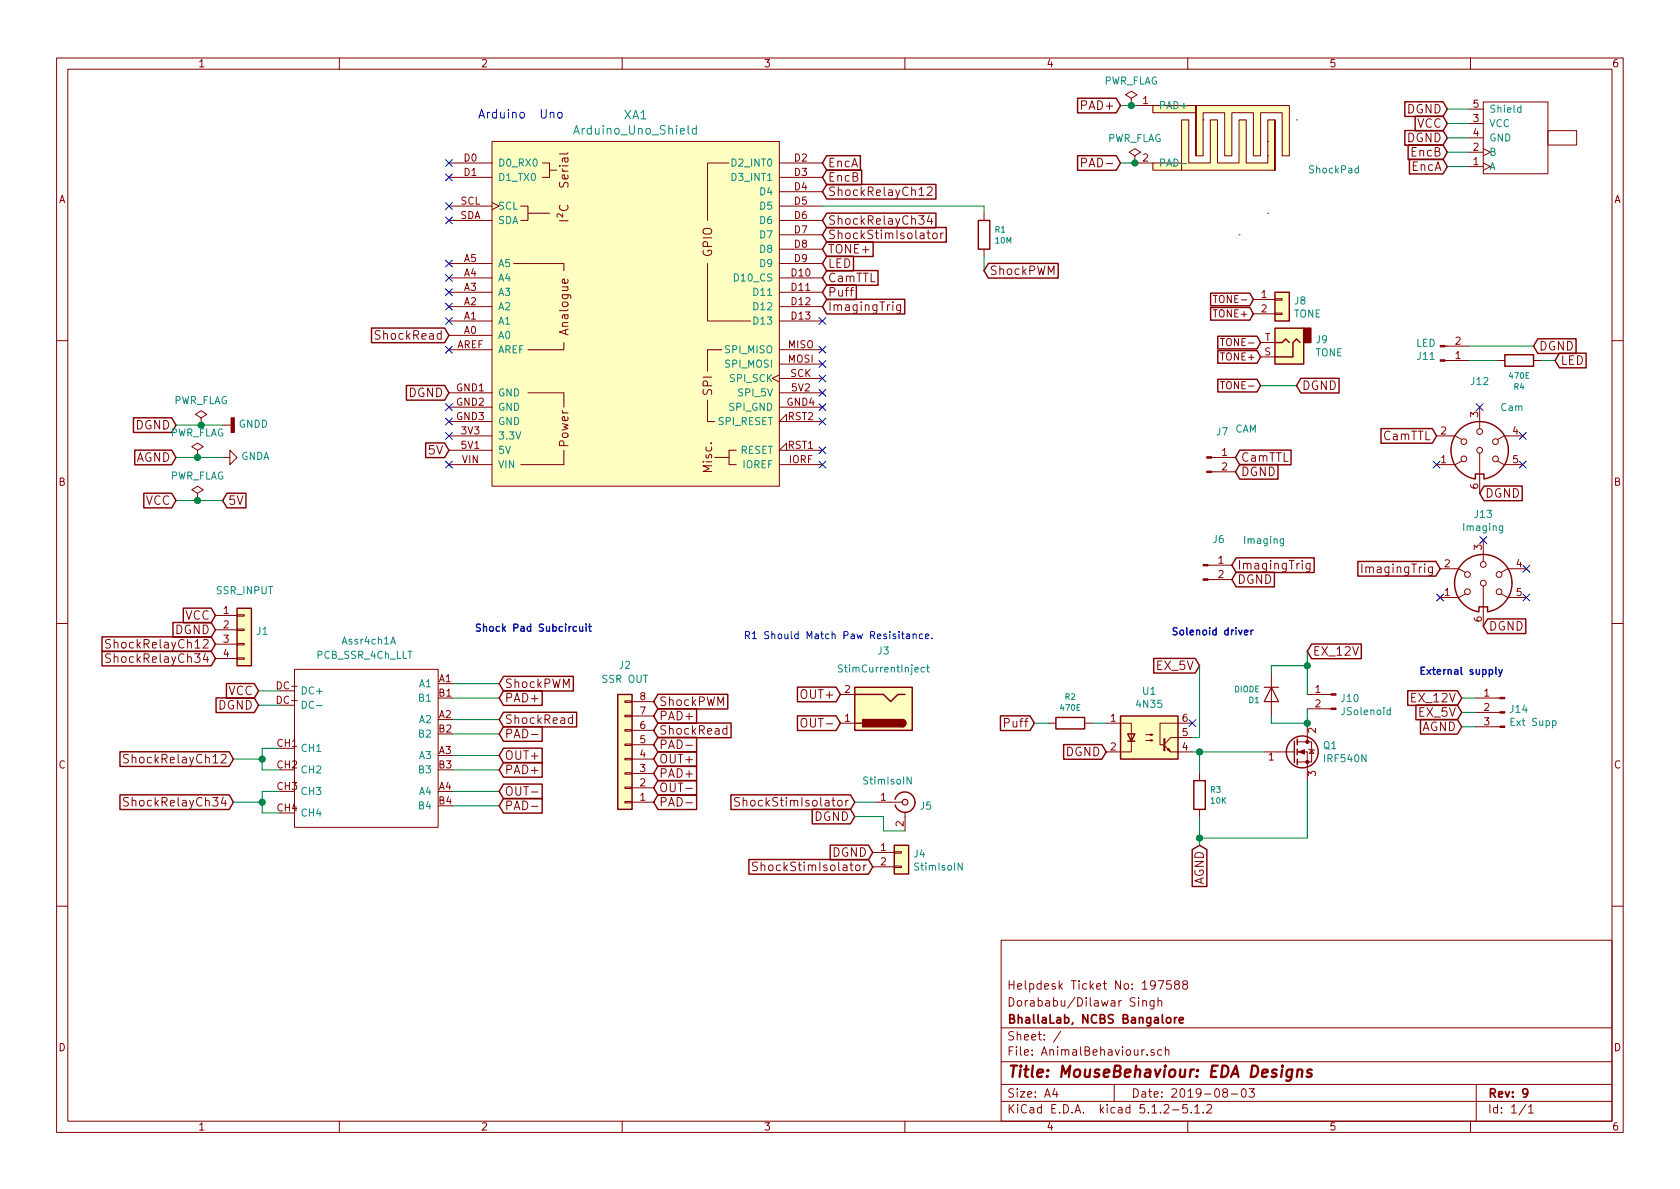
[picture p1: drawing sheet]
EESchema Schematic File Version 4
LIBS:AnimalBehaviour-cache
EELAYER 29 0
EELAYER END
$Descr A4 11693 8268
encoding utf-8
Sheet 1 1
Title "MouseBehaviour: EDA Designs"
Date "2019-08-03"
Rev "9"
Comp "BhallaLab, NCBS Bangalore"
Comment1 "Dorababu/Dilawar Singh"
Comment2 "Helpdesk Ticket No: 197588"
Comment3 ""
Comment4 ""
$EndDescr
Text GLabel 10075 1050 0    60   Input ~ 0
EncB
Text GLabel 10075 1150 0    60   Input ~ 0
EncA
Text GLabel 5725 1125 2    60   Input ~ 0
EncA
Text GLabel 5725 1225 2    60   Input ~ 0
EncB
Text GLabel 5725 1325 2    60   Input ~ 0
ShockRelayCh12
Text GLabel 5725 1525 2    60   Input ~ 0
ShockRelayCh34
Text GLabel 5725 1625 2    60   Input ~ 0
ShockStimIsolator
Text GLabel 5725 1725 2    60   Input ~ 0
TONE+
Text GLabel 5725 1825 2    60   Input ~ 0
LED
Text GLabel 5725 1925 2    60   Input ~ 0
CamTTL
Text GLabel 5725 2025 2    60   Input ~ 0
Puff
Text GLabel 5725 2125 2    60   Input ~ 0
ImagingTrig
Text Notes 3325 825  0    60   ~ 0
Arduino  Uno\n
$Comp
L Isolator:4N35 U1
U 1 1
P 8000 5125
F 0 "U1" H 8000 5450 50  0000 C CNN
F 1 "4N35" H 8000 5359 50  0000 C CNN
F 2 "Package_DIP:DIP-6_W7.62mm_Socket" H 7800 4925 50  0001 L CIN
F 3 "https://www.vishay.com/docs/81181/4n35.pdf" H 8000 5125 50  0001 L CNN
	1    8000 5125
	1    0    0    -1  
$EndComp
Text GLabel 7200 5025 0    60   Input ~ 0
Puff
Text GLabel 7700 5225 0    60   Input ~ 0
DGND
Wire Wire Line
	8300 5225 8350 5225
Text GLabel 8350 5875 3    60   Input ~ 0
AGND
Wire Wire Line
	8350 5875 8350 5825
Wire Wire Line
	8350 5125 8300 5125
Connection ~ 8350 5225
$Comp
L Transistor_FET:IRF540N Q1
U 1 1
P 9000 5225
F 0 "Q1" H 9206 5271 50  0000 L CNN
F 1 "IRF540N" H 9206 5180 50  0000 L CNN
F 2 "Package_TO_SOT_THT:TO-220-3_Horizontal_TabDown" H 9250 5150 50  0001 L CIN
F 3 "http://www.irf.com/product-info/datasheets/data/irf540n.pdf" H 9000 5225 50  0001 L CNN
	1    9000 5225
	1    0    0    -1  
$EndComp
Wire Wire Line
	8350 5225 8800 5225
Wire Wire Line
	9100 5425 9100 5825
Wire Wire Line
	9100 5825 8350 5825
Connection ~ 8350 5825
$Comp
L Connector:Conn_01x02_Male J10
U 1 1
P 9300 4825
F 0 "J10" H 9272 4799 50  0000 R CNN
F 1 "JSolenoid" H 9272 4708 50  0000 R CNN
F 2 "Connector_Molex:Molex_KK-254_AE-6410-02A_1x02_P2.54mm_Vertical" H 9300 4825 50  0001 C CNN
F 3 "~" H 9300 4825 50  0001 C CNN
	1    9300 4825
	-1   0    0    -1  
$EndComp
Wire Wire Line
	9100 4525 9100 4625
Wire Wire Line
	9100 4925 9100 5025
$Comp
L Device:D D1
U 1 1
P 8850 4825
F 0 "D1" V 8888 4747 40  0000 R CNN
F 1 "DIODE" V 8812 4747 40  0000 R CNN
F 2 "Diode_THT:D_DO-15_P12.70mm_Horizontal" H 8850 4825 60  0001 C CNN
F 3 "" H 8850 4825 60  0000 C CNN
	1    8850 4825
	0    1    1    0   
$EndComp
Wire Wire Line
	8850 5025 9100 5025
Connection ~ 9100 5025
Wire Wire Line
	8850 4625 9100 4625
Connection ~ 9100 4625
Wire Wire Line
	9100 4625 9100 4825
Text Notes 8150 4425 0    50   ~ 10
Solenoid driver\n
Text GLabel 5950 5575 0    60   Input ~ 0
ShockStimIsolator
Text GLabel 5950 5675 0    60   Input ~ 0
DGND
Text GLabel 10175 5050 0    60   Input ~ 0
AGND
Wire Wire Line
	10175 5050 10275 5050
Text GLabel 10175 4850 0    60   Input ~ 0
EX_12V
Wire Wire Line
	10175 4850 10275 4850
Text GLabel 9100 4525 2    60   Input ~ 0
EX_12V
$Comp
L Connector:Conn_01x03_Male J14
U 1 1
P 10475 4950
F 0 "J14" H 10447 4974 50  0000 R CNN
F 1 "Ext Supp" H 10447 4883 50  0000 R CNN
F 2 "Connector_Molex:Molex_KK-254_AE-6410-03A_1x03_P2.54mm_Vertical" H 10475 4950 50  0001 C CNN
F 3 "~" H 10475 4950 50  0001 C CNN
	1    10475 4950
	-1   0    0    -1  
$EndComp
Text GLabel 10175 4950 0    60   Input ~ 0
EX_5V
Wire Wire Line
	10175 4950 10275 4950
Text GLabel 8350 4625 0    60   Input ~ 0
EX_5V
Wire Wire Line
	8350 4625 8350 5125
Text Notes 9875 4700 0    50   ~ 10
External supply\n
Text GLabel 8575 4025 2    60   Input ~ 0
DGND
Text GLabel 8575 3925 2    60   Input ~ 0
ImagingTrig
Text GLabel 8600 3275 2    60   Input ~ 0
DGND
Text GLabel 8600 3175 2    60   Input ~ 0
CamTTL
$Comp
L Connector:Conn_Coaxial J5
U 1 1
P 6300 5575
F 0 "J5" H 6400 5550 50  0000 L CNN
F 1 "StimIsoIN" H 6000 5725 50  0000 L CNN
F 2 "Connector_Coaxial:BNC_TEConnectivity_1478204_Vertical" H 6300 5575 50  0001 C CNN
F 3 " ~" H 6300 5575 50  0001 C CNN
	1    6300 5575
	1    0    0    -1  
$EndComp
Wire Wire Line
	5950 5575 6100 5575
Wire Wire Line
	5950 5675 6150 5675
Wire Wire Line
	6150 5675 6150 5775
Wire Wire Line
	6150 5775 6300 5775
$Comp
L Connector:Jack-DC J3
U 1 1
P 6150 4925
F 0 "J3" H 6150 4525 50  0000 C CNN
F 1 "StimCurrentInject" H 6150 4650 50  0000 C CNN
F 2 "Connector_BarrelJack:BarrelJack_CUI_PJ-063AH_Horizontal_CircularHoles" H 6200 4885 50  0001 C CNN
F 3 "~" H 6200 4885 50  0001 C CNN
	1    6150 4925
	-1   0    0    1   
$EndComp
Text GLabel 5850 4825 0    60   Input ~ 0
OUT+
Text GLabel 5850 5025 0    60   Input ~ 0
OUT-
NoConn ~ 8300 5025
$Comp
L arduino:Arduino_Uno_Shield XA1
U 1 1
P 4425 2175
F 0 "XA1" H 4425 3562 60  0000 C CNN
F 1 "Arduino_Uno_Shield" H 4425 3456 60  0000 C CNN
F 2 "Arduino:Arduino_Uno_Shield" H 6225 5925 60  0001 C CNN
F 3 "https://store.arduino.cc/arduino-uno-rev3" H 6225 5925 60  0001 C CNN
	1    4425 2175
	1    0    0    -1  
$EndComp
NoConn ~ 3125 1125
NoConn ~ 3125 1225
NoConn ~ 3125 1425
NoConn ~ 3125 1525
Wire Wire Line
	8350 5675 8350 5825
Wire Wire Line
	8350 5225 8350 5375
Wire Wire Line
	8850 4625 8850 4675
Wire Wire Line
	8850 4975 8850 5025
$Comp
L Device:R R2
U 1 1
P 7450 5025
F 0 "R2" V 7265 5025 40  0000 C CNN
F 1 "470E" V 7341 5025 40  0000 C CNN
F 2 "Resistor_THT:R_Axial_DIN0309_L9.0mm_D3.2mm_P5.08mm_Vertical" V 7380 5025 30  0001 C CNN
F 3 "" H 7450 5025 30  0000 C CNN
	1    7450 5025
	0    1    1    0   
$EndComp
Wire Wire Line
	7200 5025 7300 5025
Wire Wire Line
	7600 5025 7700 5025
Text GLabel 3125 3125 0    60   Input ~ 0
5V
NoConn ~ 5725 2425
NoConn ~ 5725 2525
NoConn ~ 5725 2625
NoConn ~ 5725 2725
NoConn ~ 5725 2825
NoConn ~ 5725 2925
NoConn ~ 5725 3225
Text GLabel 4550 5575 2    60   Input ~ 0
PAD-
Text GLabel 4550 5175 2    60   Input ~ 0
PAD-
Text GLabel 4550 4975 2    60   Input ~ 0
PAD+
Text GLabel 4550 5475 2    60   Input ~ 0
OUT-
Text GLabel 4550 5275 2    60   Input ~ 0
OUT+
Text GLabel 4550 5075 2    60   Input ~ 0
ShockRead
Text GLabel 4550 4875 2    60   Input ~ 0
ShockPWM
Text GLabel 1625 5275 0    60   Input ~ 0
ShockRelayCh12
Wire Wire Line
	1950 5200 1825 5200
Wire Wire Line
	1825 5350 1950 5350
Wire Wire Line
	1950 5500 1825 5500
Wire Wire Line
	1825 5500 1825 5575
Wire Wire Line
	1825 5650 1950 5650
Wire Wire Line
	1625 5275 1825 5275
Wire Wire Line
	1825 5200 1825 5275
Connection ~ 1825 5275
Wire Wire Line
	1825 5275 1825 5350
Text GLabel 1625 5575 0    60   Input ~ 0
ShockRelayCh34
Wire Wire Line
	1625 5575 1825 5575
Connection ~ 1825 5575
Wire Wire Line
	1825 5575 1825 5650
Text GLabel 1800 4800 0    60   Input ~ 0
VCC
Text GLabel 1800 4900 0    60   Input ~ 0
DGND
Wire Wire Line
	1800 4800 1950 4800
Wire Wire Line
	1800 4900 1950 4900
Wire Wire Line
	3475 5600 3150 5600
Wire Wire Line
	3475 5500 3150 5500
Wire Wire Line
	3475 5350 3150 5350
Wire Wire Line
	3475 5250 3150 5250
Wire Wire Line
	3475 5100 3150 5100
Wire Wire Line
	3475 5000 3150 5000
Wire Wire Line
	3475 4850 3150 4850
Wire Wire Line
	3150 4750 3475 4750
Text GLabel 3475 5600 2    60   Input ~ 0
PAD-
Text GLabel 3475 5500 2    60   Input ~ 0
OUT-
Text GLabel 3475 5350 2    60   Input ~ 0
PAD+
Text GLabel 3475 5250 2    60   Input ~ 0
OUT+
Text GLabel 3475 5100 2    60   Input ~ 0
PAD-
Text GLabel 3475 5000 2    60   Input ~ 0
ShockRead
Text GLabel 3475 4850 2    60   Input ~ 0
PAD+
Text GLabel 3475 4750 2    60   Input ~ 0
ShockPWM
NoConn ~ 3125 2825
NoConn ~ 3125 2925
NoConn ~ 3125 3225
NoConn ~ 3125 3025
NoConn ~ 3125 2025
NoConn ~ 3125 1925
NoConn ~ 3125 1825
NoConn ~ 5725 2225
Text GLabel 8775 2475 0    50   Input ~ 0
TONE+
Wire Wire Line
	10225 1050 10075 1050
Wire Wire Line
	10225 1150 10075 1150
Text GLabel 10075 850  0    60   Input ~ 0
VCC
Wire Wire Line
	10225 850  10075 850 
Text GLabel 10075 950  0    60   Input ~ 0
DGND
Wire Wire Line
	10075 950  10225 950 
Text GLabel 8775 2375 0    50   Input ~ 0
TONE-
Wire Wire Line
	10725 2500 10825 2500
Wire Wire Line
	10425 2500 10225 2500
$Comp
L Device:R R4
U 1 1
P 10575 2500
F 0 "R4" V 10390 2500 40  0000 C CNN
F 1 "470E" V 10466 2500 40  0000 C CNN
F 2 "Resistor_THT:R_Axial_DIN0309_L9.0mm_D3.2mm_P5.08mm_Vertical" V 10505 2500 30  0001 C CNN
F 3 "" H 10575 2500 30  0000 C CNN
	1    10575 2500
	0    -1   -1   0   
$EndComp
Wire Wire Line
	10675 2400 10225 2400
$Comp
L Connector:Conn_01x02_Male J11
U 1 1
P 10025 2500
F 0 "J11" H 9997 2474 50  0000 R CNN
F 1 "LED" H 9997 2383 50  0000 R CNN
F 2 "Connector_Molex:Molex_KK-254_AE-6410-02A_1x02_P2.54mm_Vertical" H 10025 2500 50  0001 C CNN
F 3 "~" H 10025 2500 50  0001 C CNN
	1    10025 2500
	1    0    0    1   
$EndComp
Text GLabel 10675 2400 2    60   Input ~ 0
DGND
Text GLabel 10825 2500 2    60   Input ~ 0
LED
Text GLabel 10300 3425 2    60   Input ~ 0
DGND
Text GLabel 10025 3950 0    60   Input ~ 0
ImagingTrig
Text GLabel 10325 4350 2    60   Input ~ 0
DGND
Text GLabel 10000 3025 0    60   Input ~ 0
CamTTL
Text Notes 3300 4400 0    50   ~ 10
Shock Pad Subcircuit
Text GLabel 1225 2950 0    60   Input ~ 0
DGND
$Comp
L power:GNDD #PWR01
U 1 1
P 1550 2950
F 0 "#PWR01" H 1550 2700 50  0001 C CNN
F 1 "GNDD" V 1554 2840 50  0000 R CNN
F 2 "" H 1550 2950 50  0001 C CNN
F 3 "" H 1550 2950 50  0001 C CNN
	1    1550 2950
	0    -1   -1   0   
$EndComp
Wire Wire Line
	1225 2950 1400 2950
Text GLabel 1225 3175 0    60   Input ~ 0
AGND
$Comp
L power:GNDA #PWR02
U 1 1
P 1550 3175
F 0 "#PWR02" H 1550 2925 50  0001 C CNN
F 1 "GNDA" V 1555 3047 50  0000 R CNN
F 2 "" H 1550 3175 50  0001 C CNN
F 3 "" H 1550 3175 50  0001 C CNN
	1    1550 3175
	0    -1   -1   0   
$EndComp
$Comp
L power:PWR_FLAG #FLG03
U 1 1
P 1400 2950
F 0 "#FLG03" H 1400 3025 50  0001 C CNN
F 1 "PWR_FLAG" H 1400 3123 50  0000 C CNN
F 2 "" H 1400 2950 50  0001 C CNN
F 3 "~" H 1400 2950 50  0001 C CNN
	1    1400 2950
	1    0    0    -1  
$EndComp
Connection ~ 1400 2950
Wire Wire Line
	1400 2950 1550 2950
Text GLabel 1550 3475 2    60   Input ~ 0
5V
Wire Wire Line
	1550 3475 1375 3475
$Comp
L power:PWR_FLAG #FLG02
U 1 1
P 1375 3475
F 0 "#FLG02" H 1375 3550 50  0001 C CNN
F 1 "PWR_FLAG" H 1375 3648 50  0000 C CNN
F 2 "" H 1375 3475 50  0001 C CNN
F 3 "~" H 1375 3475 50  0001 C CNN
	1    1375 3475
	1    0    0    -1  
$EndComp
Connection ~ 1375 3475
Wire Wire Line
	1375 3475 1225 3475
NoConn ~ 10300 2825
NoConn ~ 10600 3025
NoConn ~ 10600 3225
NoConn ~ 10000 3225
NoConn ~ 10025 4150
NoConn ~ 10325 3750
NoConn ~ 10625 3950
NoConn ~ 10625 4150
Text GLabel 7800 1125 0    60   Input ~ 0
PAD-
Text GLabel 1225 3475 0    60   Input ~ 0
VCC
NoConn ~ 3125 2425
NoConn ~ 3125 2225
NoConn ~ 3125 2125
Text GLabel 3125 2725 0    60   Input ~ 0
DGND
NoConn ~ 5725 3125
Text GLabel 3125 2325 0    60   Input ~ 0
ShockRead
$Comp
L Connector_Generic:Conn_01x04 J1
U 1 1
P 1700 4375
F 0 "J1" H 1780 4367 50  0000 L CNN
F 1 "SSR_INPUT" H 1500 4650 50  0000 L CNN
F 2 "Connector_Molex:Molex_KK-254_AE-6410-04A_1x04_P2.54mm_Vertical" H 1700 4375 50  0001 C CNN
F 3 "~" H 1700 4375 50  0001 C CNN
	1    1700 4375
	1    0    0    -1  
$EndComp
Text GLabel 1500 4275 0    60   Input ~ 0
VCC
Text GLabel 1500 4375 0    60   Input ~ 0
DGND
Text GLabel 1500 4475 0    60   Input ~ 0
ShockRelayCh12
Text GLabel 1500 4575 0    60   Input ~ 0
ShockRelayCh34
Wire Wire Line
	7800 725  7875 725 
Wire Wire Line
	7800 1125 7900 1125
$Comp
L power:PWR_FLAG #FLG05
U 1 1
P 7900 1125
F 0 "#FLG05" H 7900 1200 50  0001 C CNN
F 1 "PWR_FLAG" H 7900 1298 50  0000 C CNN
F 2 "" H 7900 1125 50  0001 C CNN
F 3 "~" H 7900 1125 50  0001 C CNN
	1    7900 1125
	1    0    0    -1  
$EndComp
Connection ~ 7900 1125
Wire Wire Line
	7900 1125 7925 1125
$Comp
L power:PWR_FLAG #FLG04
U 1 1
P 7875 725
F 0 "#FLG04" H 7875 800 50  0001 C CNN
F 1 "PWR_FLAG" H 7875 898 50  0000 C CNN
F 2 "" H 7875 725 50  0001 C CNN
F 3 "~" H 7875 725 50  0001 C CNN
	1    7875 725 
	1    0    0    -1  
$EndComp
Connection ~ 7875 725 
Wire Wire Line
	7875 725  7925 725 
$Comp
L Connector_Generic:Conn_01x02 J4
U 1 1
P 6275 5925
F 0 "J4" H 6355 5917 50  0000 L CNN
F 1 "StimIsoIN" H 6355 5826 50  0000 L CNN
F 2 "Connector_Molex:Molex_KK-254_AE-6410-02A_1x02_P2.54mm_Vertical" H 6275 5925 50  0001 C CNN
F 3 "~" H 6275 5925 50  0001 C CNN
	1    6275 5925
	1    0    0    -1  
$EndComp
Text GLabel 6075 5925 0    60   Input ~ 0
DGND
Text GLabel 6075 6025 0    60   Input ~ 0
ShockStimIsolator
$Comp
L Connector:DIN-6 J13
U 1 1
P 10325 4050
F 0 "J13" H 10325 4531 50  0000 C CNN
F 1 "Imaging" H 10325 4440 50  0000 C CNN
F 2 "MD-60SM:CUI_MD-60SM" H 10325 4050 50  0001 C CNN
F 3 "http://www.mouser.com/ds/2/18/40_c091_abd_e-75918.pdf" H 10325 4050 50  0001 C CNN
	1    10325 4050
	1    0    0    -1  
$EndComp
$Comp
L Connector:Conn_01x02_Male J6
U 1 1
P 8375 3925
F 0 "J6" H 8483 4106 50  0000 C CNN
F 1 "Imaging" H 8800 4100 50  0000 C CNN
F 2 "Connector_Molex:Molex_KK-254_AE-6410-02A_1x02_P2.54mm_Vertical" H 8375 3925 50  0001 C CNN
F 3 "~" H 8375 3925 50  0001 C CNN
	1    8375 3925
	1    0    0    -1  
$EndComp
$Comp
L Connector:DIN-6 J12
U 1 1
P 10300 3125
F 0 "J12" H 10300 3606 50  0000 C CNN
F 1 "Cam" H 10525 3425 50  0000 C CNN
F 2 "MD-60SM:CUI_MD-60SM" H 10300 3125 50  0001 C CNN
F 3 "http://www.mouser.com/ds/2/18/40_c091_abd_e-75918.pdf" H 10300 3125 50  0001 C CNN
	1    10300 3125
	1    0    0    -1  
$EndComp
$Comp
L Connector:Conn_01x02_Male J7
U 1 1
P 8400 3175
F 0 "J7" H 8508 3356 50  0000 C CNN
F 1 "CAM" H 8675 3375 50  0000 C CNN
F 2 "Connector_Molex:Molex_KK-254_AE-6410-02A_1x02_P2.54mm_Vertical" H 8400 3175 50  0001 C CNN
F 3 "~" H 8400 3175 50  0001 C CNN
	1    8400 3175
	1    0    0    -1  
$EndComp
Wire Wire Line
	1225 3175 1375 3175
$Comp
L power:PWR_FLAG #FLG01
U 1 1
P 1375 3175
F 0 "#FLG01" H 1375 3250 50  0001 C CNN
F 1 "PWR_FLAG" H 1375 3348 50  0000 C CNN
F 2 "" H 1375 3175 50  0001 C CNN
F 3 "~" H 1375 3175 50  0001 C CNN
	1    1375 3175
	1    0    0    -1  
$EndComp
Connection ~ 1375 3175
Wire Wire Line
	1375 3175 1550 3175
$Comp
L Device:R R3
U 1 1
P 8350 5525
F 0 "R3" H 8421 5563 40  0000 L CNN
F 1 "10K" H 8421 5487 40  0000 L CNN
F 2 "Resistor_THT:R_Axial_DIN0309_L9.0mm_D3.2mm_P5.08mm_Vertical" V 8280 5525 30  0001 C CNN
F 3 "" H 8350 5525 30  0000 C CNN
	1    8350 5525
	1    0    0    -1  
$EndComp
$Comp
L Connector:AudioJack2 J9
U 1 1
P 8975 2375
F 0 "J9" H 8795 2358 50  0000 R CNN
F 1 "TONE" H 8795 2449 50  0000 R CNN
F 2 "Connector_Audio:Jack_3.5mm_CUI_SJ1-3533NG_Horizontal_CircularHoles" H 8975 2375 50  0001 C CNN
F 3 "https://www.mouser.in/datasheet/2/670/sj1-353xng-1313133.pdf" H 8975 2375 50  0001 C CNN
	1    8975 2375
	-1   0    0    1   
$EndComp
Wire Wire Line
	9025 2675 8775 2675
Text GLabel 8775 2675 0    50   Input ~ 0
TONE-
$Comp
L Connector_Generic:Conn_01x02 J8
U 1 1
P 8925 2075
F 0 "J8" H 9005 2067 50  0000 L CNN
F 1 "TONE" H 9005 1976 50  0000 L CNN
F 2 "Connector_Molex:Molex_KK-254_AE-6410-02A_1x02_P2.54mm_Vertical" H 8925 2075 50  0001 C CNN
F 3 "~" H 8925 2075 50  0001 C CNN
	1    8925 2075
	1    0    0    -1  
$EndComp
$Comp
L BhallaLabComponents:PCB-ShockPad ShockPad1
U 1 1
P 8525 975
F 0 "ShockPad1" H 8875 825 50  0001 C CNN
F 1 "ShockPad" H 9103 780 50  0000 L CNN
F 2 "TerminalBlock_Altech:Altech_AK300_1x02_P5.00mm_45-Degree" H 8875 825 50  0001 C CNN
F 3 "" H 8875 825 50  0001 C CNN
	1    8525 975 
	1    0    0    -1  
$EndComp
Text GLabel 8725 2075 0    50   Input ~ 0
TONE-
Text GLabel 8725 2175 0    50   Input ~ 0
TONE+
Text GLabel 9025 2675 2    60   Input ~ 0
DGND
$Comp
L BhallaLabComponents:OrangeOpticalRotaryEncoder RotaryEncoder1
U 1 1
P 10575 950
F 0 "RotaryEncoder1" H 10575 950 50  0001 C CNN
F 1 "Orange Optical RotaryEncoder" H 10575 950 0   0001 C CNN
F 2 "Connector_Molex:Molex_KK-254_AE-6410-04A_1x04_P2.54mm_Vertical" H 10375 1100 50  0001 C CNN
F 3 "" H 10375 1100 50  0001 C CNN
	1    10575 950 
	-1   0    0    1   
$EndComp
Text GLabel 10075 750  0    60   Input ~ 0
DGND
Wire Wire Line
	10075 750  10225 750 
$Comp
L BhallaLabComponents:PCB_SSR_4Ch_LLT Assr4ch1
U 1 1
P 2550 5150
F 0 "Assr4ch1" H 2375 5850 50  0000 L CNN
F 1 "PCB_SSR_4Ch_LLT" H 2200 5750 50  0000 L CNN
F 2 "SSR4Channel:4ChannelSSR" H 2550 5150 50  0001 C CNN
F 3 "https://www.amazon.in/MagiDeal-Solid-State-Module-High-level-Output/dp/B0772RP6KM/ref=sr_1_1?keywords=low+level+trigger+solid+state+relay&qid=1562403716&s=kitchen&sr=1-1" H 2550 5150 50  0001 C CNN
	1    2550 5150
	1    0    0    -1  
$EndComp
Text GLabel 7800 725  0    60   Input ~ 0
PAD+
$Comp
L Connector_Generic:Conn_01x08 J2
U 1 1
P 4350 5275
F 0 "J2" H 4350 4625 50  0000 C CNN
F 1 "SSR OUT" H 4350 4750 50  0000 C TNN
F 2 "Connector_Molex:Molex_KK-254_AE-6410-08A_1x08_P2.54mm_Vertical" H 4350 5275 50  0001 C CNN
F 3 "~" H 4350 5275 50  0001 C CNN
	1    4350 5275
	-1   0    0    1   
$EndComp
Text GLabel 4550 5375 2    60   Input ~ 0
PAD+
Text Notes 5175 4450 0    50   ~ 0
R1 Should Match Paw Resisitance.
$Comp
L Device:R R1
U 1 1
P 6850 1625
F 0 "R1" H 6921 1663 40  0000 L CNN
F 1 "10M" H 6921 1587 40  0000 L CNN
F 2 "Resistor_THT:R_Axial_DIN0309_L9.0mm_D3.2mm_P5.08mm_Vertical" V 6780 1625 30  0001 C CNN
F 3 "" H 6850 1625 30  0000 C CNN
	1    6850 1625
	1    0    0    -1  
$EndComp
Text GLabel 6850 1875 2    60   Input ~ 0
ShockPWM
Wire Wire Line
	6850 1475 6850 1425
Wire Wire Line
	5725 1425 6850 1425
Wire Wire Line
	6850 1775 6850 1875
$EndSCHEMATC
